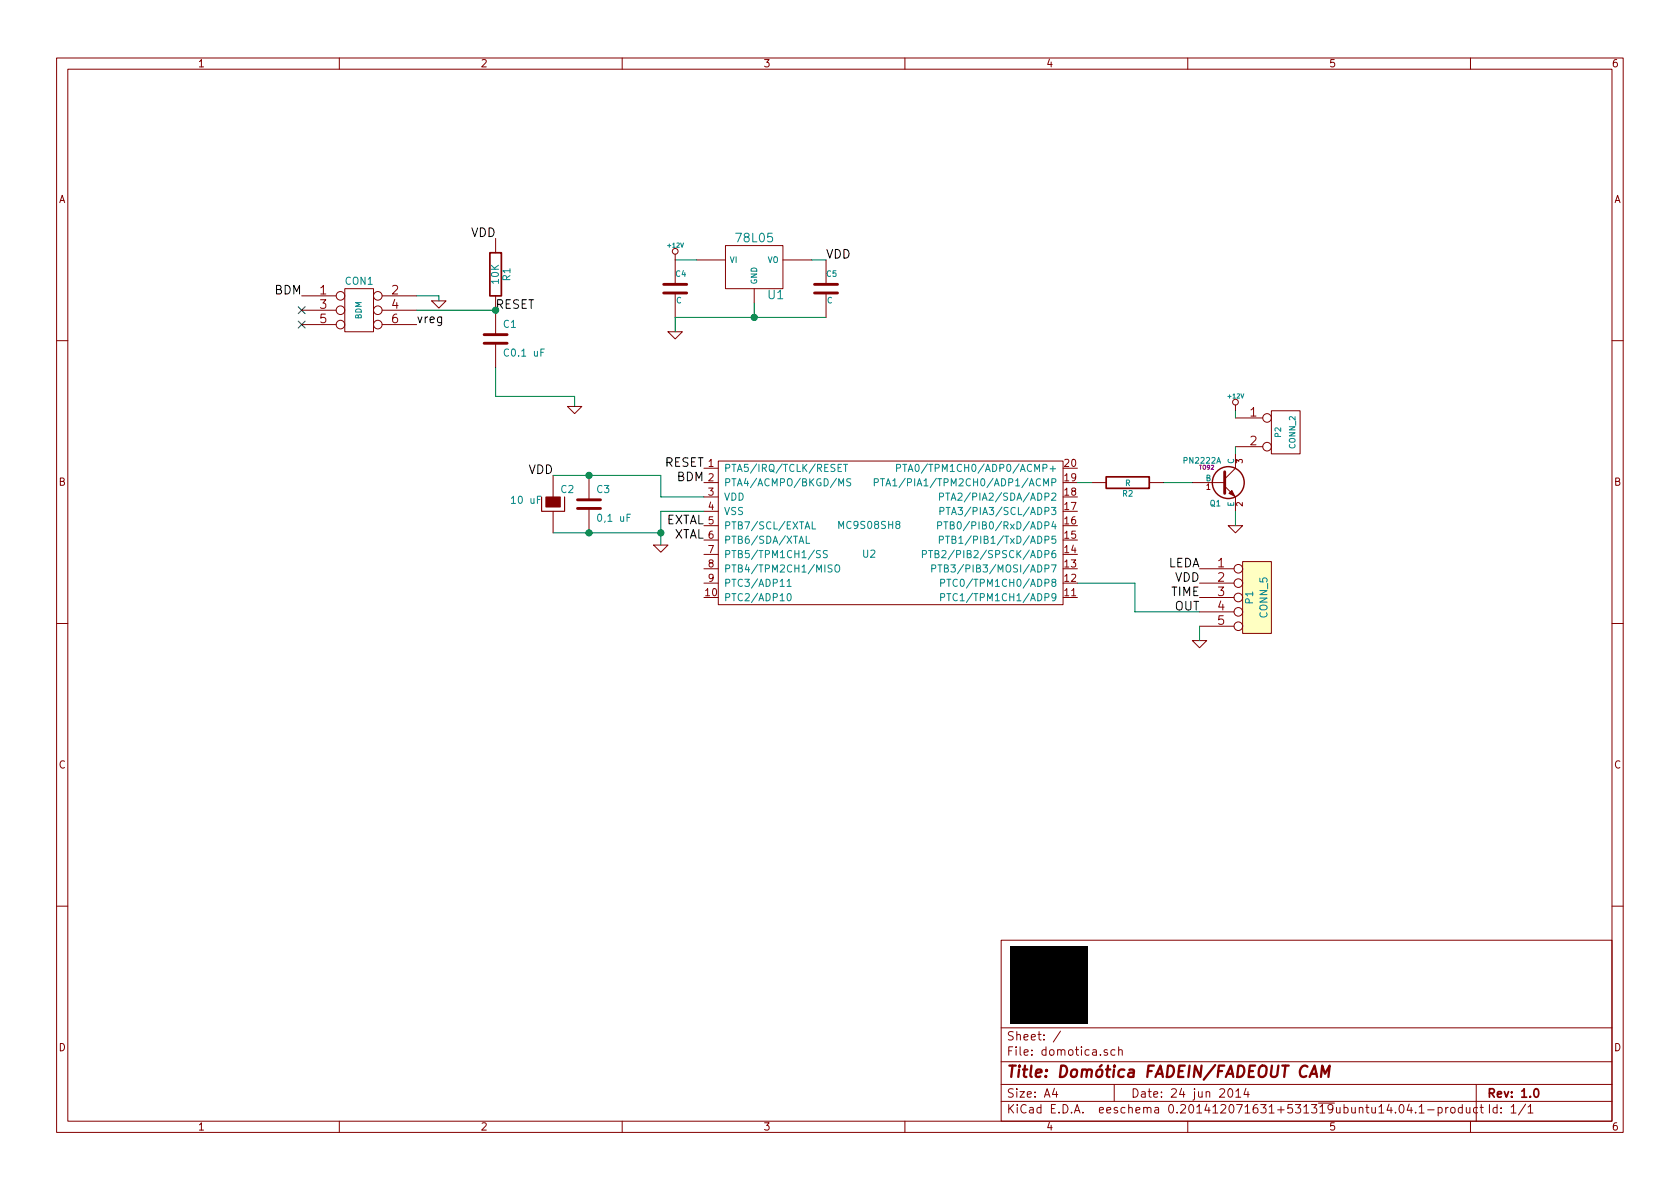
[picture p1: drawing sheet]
EESchema Schematic File Version 2
LIBS:power
LIBS:device
LIBS:transistors
LIBS:conn
LIBS:linear
LIBS:regul
LIBS:74xx
LIBS:cmos4000
LIBS:adc-dac
LIBS:memory
LIBS:xilinx
LIBS:special
LIBS:microcontrollers
LIBS:dsp
LIBS:microchip
LIBS:analog_switches
LIBS:motorola
LIBS:texas
LIBS:intel
LIBS:audio
LIBS:interface
LIBS:digital-audio
LIBS:philips
LIBS:display
LIBS:cypress
LIBS:siliconi
LIBS:opto
LIBS:atmel
LIBS:contrib
LIBS:valves
LIBS:domotica-cache
EELAYER 27 0
EELAYER END
$Descr A4 11693 8268
encoding utf-8
Sheet 1 1
Title "Domótica FADEIN/FADEOUT CAM"
Date "24 jun 2014"
Rev "1.0"
Comp ""
Comment1 ""
Comment2 ""
Comment3 ""
Comment4 ""
$EndDescr
EndData
$EndBitmap
Text Label 4900 3250 2    60   ~ 0
RESET
Text Label 3450 2150 0    60   ~ 0
RESET
$Comp
L C C1
U 1 1
P 3450 2350
F 0 "C1" H 3500 2450 50  0000 L CNN
F 1 "C0.1 uF" H 3500 2250 50  0000 L CNN
F 2 "" H 3450 2350 60  0001 C CNN
F 3 "" H 3450 2350 60  0001 C CNN
	1    3450 2350
	1    0    0    -1  
$EndComp
$Comp
L R R1
U 1 1
P 3450 1900
F 0 "R1" V 3530 1900 50  0000 C CNN
F 1 "10K" V 3450 1900 50  0000 C CNN
F 2 "" H 3450 1900 60  0001 C CNN
F 3 "" H 3450 1900 60  0001 C CNN
	1    3450 1900
	1    0    0    -1  
$EndComp
Text Label 2900 2250 0    60   ~ 0
vreg
NoConn ~ 2100 2250
NoConn ~ 2100 2150
Text Label 4900 3350 2    60   ~ 0
BDM
$Comp
L CONN_3X2 CON1
U 1 1
P 2500 2200
F 0 "CON1" H 2500 2450 50  0000 C CNN
F 1 "BDM" V 2500 2250 40  0000 C CNN
F 2 "" H 2500 2200 60  0001 C CNN
F 3 "" H 2500 2200 60  0001 C CNN
	1    2500 2200
	1    0    0    -1  
$EndComp
Text Label 4900 3650 2    60   ~ 0
EXTAL
Text Label 4900 3750 2    60   ~ 0
XTAL
$Comp
L CAPAPOL C2
U 1 1
P 3850 3500
F 0 "C2" H 3900 3600 50  0000 L CNN
F 1 "10 uF" H 3550 3525 50  0000 L CNN
F 2 "" H 3850 3500 60  0001 C CNN
F 3 "" H 3850 3500 60  0001 C CNN
	1    3850 3500
	1    0    0    -1  
$EndComp
$Comp
L C C3
U 1 1
P 4100 3500
F 0 "C3" H 4150 3600 50  0000 L CNN
F 1 "0,1 uF" H 4150 3400 50  0000 L CNN
F 2 "" H 4100 3500 60  0001 C CNN
F 3 "" H 4100 3500 60  0001 C CNN
	1    4100 3500
	1    0    0    -1  
$EndComp
$Comp
L MC9S08SH8 U2
U 1 1
P 6050 3750
F 0 "U2" H 6050 3650 50  0000 C CNN
F 1 "MC9S08SH8" H 6050 3850 50  0000 C CNN
F 2 "" H 6050 3750 60  0001 C CNN
F 3 "" H 6050 3750 60  0001 C CNN
	1    6050 3750
	1    0    0    -1  
$EndComp
$Comp
L GND #PWR01
U 1 1
P 3055 2085
F 0 "#PWR01" H 3055 2085 30  0001 C CNN
F 1 "GND" H 3055 2015 30  0001 C CNN
F 2 "" H 3055 2085 60  0000 C CNN
F 3 "" H 3055 2085 60  0000 C CNN
	1    3055 2085
	1    0    0    -1  
$EndComp
$Comp
L GND #PWR02
U 1 1
P 4000 2820
F 0 "#PWR02" H 4000 2820 30  0001 C CNN
F 1 "GND" H 4000 2750 30  0001 C CNN
F 2 "" H 4000 2820 60  0000 C CNN
F 3 "" H 4000 2820 60  0000 C CNN
	1    4000 2820
	1    0    0    -1  
$EndComp
$Comp
L GND #PWR03
U 1 1
P 4600 3785
F 0 "#PWR03" H 4600 3785 30  0001 C CNN
F 1 "GND" H 4600 3715 30  0001 C CNN
F 2 "" H 4600 3785 60  0000 C CNN
F 3 "" H 4600 3785 60  0000 C CNN
	1    4600 3785
	1    0    0    -1  
$EndComp
Text Label 2100 2050 2    60   ~ 0
BDM
$Comp
L PN2222A Q1
U 1 1
P 8500 3350
F 0 "Q1" H 8500 3202 40  0000 R CNN
F 1 "PN2222A" H 8500 3500 40  0000 R CNN
F 2 "TO92" H 8400 3452 29  0000 C CNN
F 3 "" H 8500 3350 60  0000 C CNN
	1    8500 3350
	1    0    0    -1  
$EndComp
$Comp
L R R2
U 1 1
P 7850 3350
F 0 "R2" V 7930 3350 40  0000 C CNN
F 1 "R" V 7857 3351 40  0000 C CNN
F 2 "" V 7780 3350 30  0000 C CNN
F 3 "" H 7850 3350 30  0000 C CNN
	1    7850 3350
	0    1    1    0   
$EndComp
$Comp
L GND #PWR04
U 1 1
P 8600 3650
F 0 "#PWR04" H 8600 3650 30  0001 C CNN
F 1 "GND" H 8600 3580 30  0001 C CNN
F 2 "" H 8600 3650 60  0000 C CNN
F 3 "" H 8600 3650 60  0000 C CNN
	1    8600 3650
	1    0    0    -1  
$EndComp
$Comp
L CONN_2 P2
U 1 1
P 8950 3000
F 0 "P2" V 8900 3000 40  0000 C CNN
F 1 "CONN_2" V 9000 3000 40  0000 C CNN
F 2 "" H 8950 3000 60  0000 C CNN
F 3 "" H 8950 3000 60  0000 C CNN
	1    8950 3000
	1    0    0    -1  
$EndComp
$Comp
L +12V #PWR05
U 1 1
P 8600 2850
F 0 "#PWR05" H 8600 2800 20  0001 C CNN
F 1 "+12V" H 8600 2950 30  0000 C CNN
F 2 "" H 8600 2850 60  0000 C CNN
F 3 "" H 8600 2850 60  0000 C CNN
	1    8600 2850
	1    0    0    -1  
$EndComp
$Comp
L CONN_5 P1
U 1 1
P 8750 4150
F 0 "P1" V 8700 4150 50  0000 C CNN
F 1 "CONN_5" V 8800 4150 50  0000 C CNN
F 2 "" H 8750 4150 60  0000 C CNN
F 3 "" H 8750 4150 60  0000 C CNN
	1    8750 4150
	1    0    0    -1  
$EndComp
$Comp
L GND #PWR06
U 1 1
P 8350 4450
F 0 "#PWR06" H 8350 4450 30  0001 C CNN
F 1 "GND" H 8350 4380 30  0001 C CNN
F 2 "" H 8350 4450 60  0000 C CNN
F 3 "" H 8350 4450 60  0000 C CNN
	1    8350 4450
	1    0    0    -1  
$EndComp
Text Label 8350 4150 2    60   ~ 0
TIME
Text Label 8350 4250 2    60   ~ 0
OUT
Text Label 8350 4050 2    60   ~ 0
VDD
Text Label 8350 3950 2    60   ~ 0
LEDA
Text Label 3850 3300 2    60   ~ 0
VDD
$Comp
L 78L05 U1
U 1 1
P 5250 1850
F 0 "U1" H 5400 1654 60  0000 C CNN
F 1 "78L05" H 5250 2050 60  0000 C CNN
F 2 "" H 5250 1850 60  0000 C CNN
F 3 "" H 5250 1850 60  0000 C CNN
	1    5250 1850
	1    0    0    -1  
$EndComp
$Comp
L C C4
U 1 1
P 4700 2000
F 0 "C4" H 4700 2100 40  0000 L CNN
F 1 "C" H 4706 1915 40  0000 L CNN
F 2 "" H 4738 1850 30  0000 C CNN
F 3 "" H 4700 2000 60  0000 C CNN
	1    4700 2000
	1    0    0    -1  
$EndComp
$Comp
L C C5
U 1 1
P 5750 2000
F 0 "C5" H 5750 2100 40  0000 L CNN
F 1 "C" H 5756 1915 40  0000 L CNN
F 2 "" H 5788 1850 30  0000 C CNN
F 3 "" H 5750 2000 60  0000 C CNN
	1    5750 2000
	1    0    0    -1  
$EndComp
$Comp
L GND #PWR07
U 1 1
P 4700 2300
F 0 "#PWR07" H 4700 2300 30  0001 C CNN
F 1 "GND" H 4700 2230 30  0001 C CNN
F 2 "" H 4700 2300 60  0000 C CNN
F 3 "" H 4700 2300 60  0000 C CNN
	1    4700 2300
	1    0    0    -1  
$EndComp
Connection ~ 4100 3700
Wire Wire Line
	4900 3550 4600 3550
Wire Wire Line
	3850 3300 4600 3300
Wire Wire Line
	4600 3300 4600 3450
Wire Wire Line
	4600 3450 4900 3450
Connection ~ 4100 3300
Wire Wire Line
	2900 2150 3450 2150
Connection ~ 3450 2150
Wire Wire Line
	3450 2550 3450 2750
Wire Wire Line
	3450 2750 4000 2750
Wire Wire Line
	4000 2750 4000 2820
Wire Wire Line
	3850 3700 4600 3700
Wire Wire Line
	4600 3550 4600 3785
Connection ~ 4600 3700
Wire Wire Line
	3055 2085 3055 2050
Wire Wire Line
	3055 2050 2900 2050
Wire Wire Line
	7500 3350 7600 3350
Wire Wire Line
	8100 3350 8300 3350
Wire Wire Line
	8600 3550 8600 3650
Wire Wire Line
	8600 3100 8600 3150
Wire Wire Line
	8600 2850 8600 2900
Wire Wire Line
	8350 4350 8350 4450
Wire Wire Line
	7500 4050 7900 4050
Wire Wire Line
	7900 4050 7900 4250
Wire Wire Line
	7900 4250 8350 4250
Wire Wire Line
	4700 1800 4850 1800
Wire Wire Line
	5650 1800 5750 1800
Wire Wire Line
	4700 2200 4700 2300
Wire Wire Line
	4700 2200 5750 2200
Wire Wire Line
	5250 2100 5250 2200
Connection ~ 5250 2200
Text Label 3450 1650 2    60   ~ 0
VDD
$Comp
L +12V #PWR08
U 1 1
P 4700 1800
F 0 "#PWR08" H 4700 1750 20  0001 C CNN
F 1 "+12V" H 4700 1900 30  0000 C CNN
F 2 "" H 4700 1800 60  0000 C CNN
F 3 "" H 4700 1800 60  0000 C CNN
	1    4700 1800
	1    0    0    -1  
$EndComp
Text Label 5750 1800 0    60   ~ 0
VDD
$EndSCHEMATC
